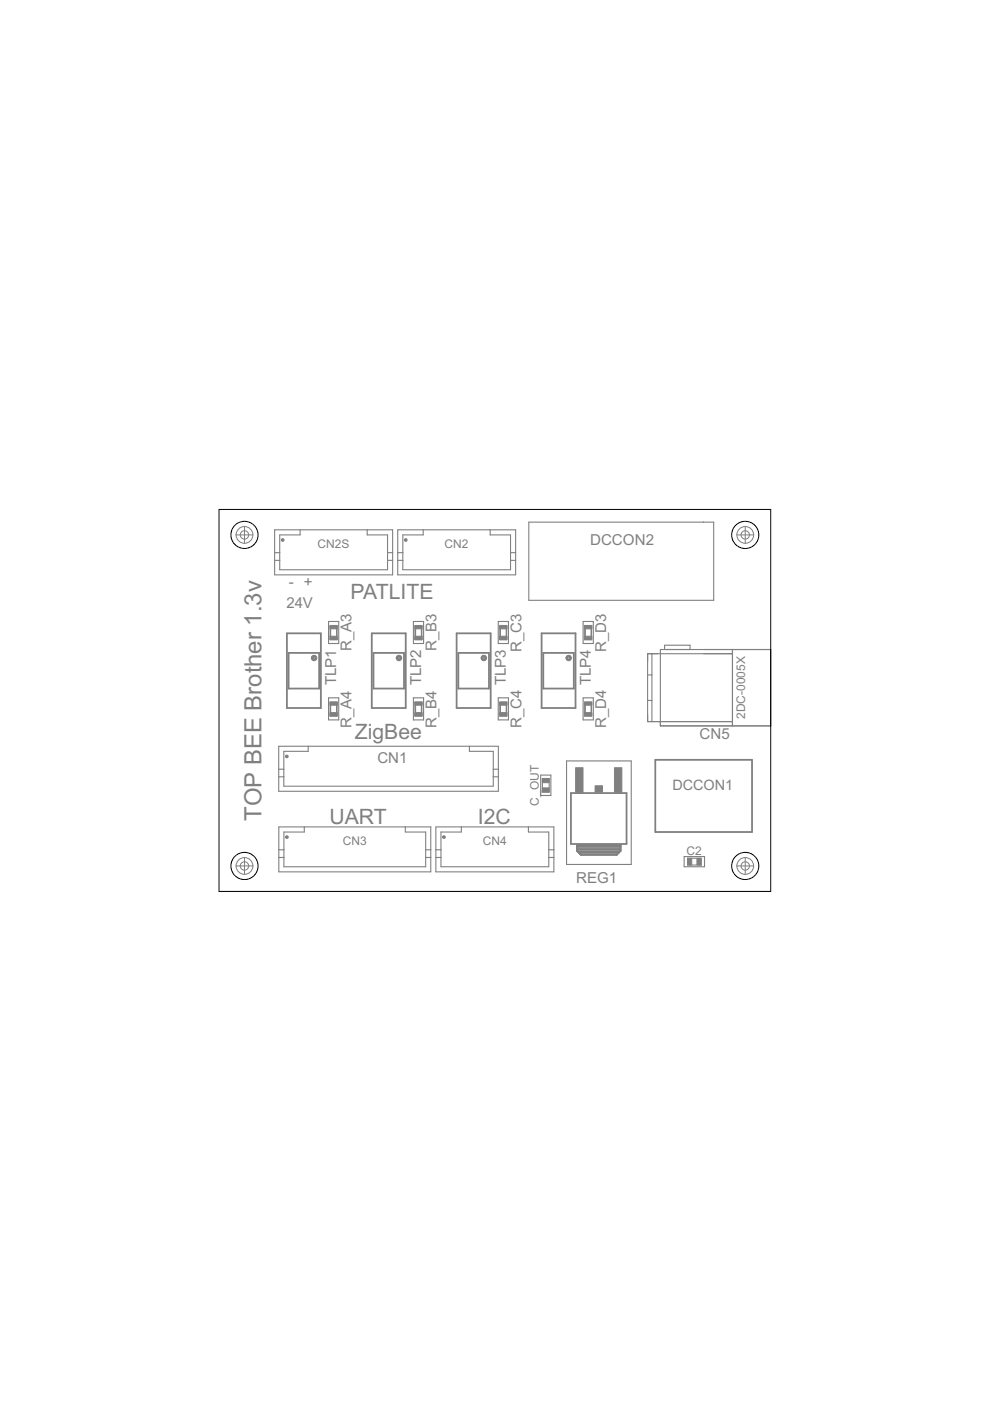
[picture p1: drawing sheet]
<svg xmlns="http://www.w3.org/2000/svg" width="210mm" height="297mm" viewBox="0 0 210 297" stroke-linecap="round" stroke-linejoin="round" font-family="sans-serif">
<g fill="#808080" stroke="#808080" stroke-width=".21">
<path d="M66.2 139a.58 .58 0 0 1 .9 .2 .58 .58 0 0 1-.4 .9 .58 .58 0 0 1-.7-.6h.4a.22 .22 0 0 1 .3-.2 .22 .22 0 0 1 .1 .3 .22 .22 0 0 1-.4 0l-.4-.1z" fill-rule="evenodd"/>
<path d="M84.2 139a.58 .58 0 0 1 .9 .2 .58 .58 0 0 1-.4 .9 .58 .58 0 0 1-.7-.6h.4a.22 .22 0 0 1 .3-.2 .22 .22 0 0 1 .1 .3 .22 .22 0 0 1-.4 0l-.4-.1z" fill-rule="evenodd"/>
<path d="M102.2 139a.58 .58 0 0 1 .9 .2 .58 .58 0 0 1-.4 .9 .58 .58 0 0 1-.7-.6h.4a.22 .22 0 0 1 .3-.2 .22 .22 0 0 1 0 .3 .22 .22 0 0 1-.3 0l-.4-.1z" fill-rule="evenodd"/>
<path d="M120.2 139a.58 .58 0 0 1 .9 .2 .58 .58 0 0 1-.4 .9 .58 .58 0 0 1-.7-.6h.4a.22 .22 0 0 1 .3-.2 .22 .22 0 0 1 0 .3 .22 .22 0 0 1-.3 0l-.4-.1z" fill-rule="evenodd"/>
<path d="M85.8 114.3l.3-.1 .2 .1v.4l-.4 .1-.2-.3 .4-.1-.4 .1z" fill-rule="evenodd"/>
<path d="M60.6 177.3h.5v.4h-.5l-.1-.2 .4-.1-.4 .1z" fill-rule="evenodd"/>
<path d="M93.9 177.3h.5v.4h-.5l-.1-.2h.4h-.4z" fill-rule="evenodd"/>
<path d="M60.6 160.2h.4v.3h-.4l-.1-.1h.4h-.4z" fill-rule="evenodd"/>
<path d="M59.7 114.3l.3-.1 .2 .3v.2l-.4 .1-.2-.3h.4h-.4z" fill-rule="evenodd"/>
</g>
<path d="M60.8 134.3h7.2v15.8h-7.2zM61.2 138.4h6.5v7.6h-6.5zM78.8 134.3h7.2v15.8h-7.2zM79.2 138.4h6.5v7.6h-6.5zM96.8 134.3h7.2v15.8h-7.2zM97.2 138.4h6.5v7.6h-6.5zM114.8 134.3h7.2v15.8h-7.2zM115.2 138.4h6.5v7.6h-6.5zM121.1 168.1h11.7v10.8h-11.7zM122.3 179.1h9.3v1.3l-.9 .8h-7.6l-.8-.8zM138.9 161.1h20.5v15.3h-20.5z" fill="none" stroke="#808080" stroke-width=".38"/>
<g fill="none" stroke="#808080" stroke-width=".23">
<path d="M58.2 112.3h25v9.6h-25zM58.2 117.2h1.1M58.2 118.8h1.1M63.6 112.3v1.1h-4.3v7.4h22.9v-7.4h-4.3v-1.1M82.2 117.2h1M82.2 118.8h1M84.3 112.3h25v9.6h-25zM84.3 117.2h1.1M84.3 118.8h1.1M89.7 112.3v1.1h-4.3v7.4h22.8v-7.4h-4.3v-1.1M108.2 117.2h1.1M108.2 118.8h1.1"/>
<path d="M112.1 110.7h39.2v16.6h-39.2zM69.7 131.8h2.1v4.6h-2.1zM70 132.8h1.4v2.8h-1.4zM87.7 131.8h2.1v4.6h-2.1zM88 132.8h1.4v2.8h-1.4zM105.6 131.8h2.2v4.6h-2.2zM106 132.8h1.4v2.8h-1.4zM123.6 131.8h2.2v4.6h-2.2zM124 132.8h1.4v2.8h-1.4zM138.2 138.6v14.4M140 137.7h23.4v16.2h-23.4zM140.9 137.7v-.9h5.4v.9"/>
<path d="M155.3 138.6h-18v14.4h18M155.3 137.7v16.2M59.1 158.2h46.6v9.6h-46.6zM65.3 158.2v1.1h-5.1v7.4h44.4v-7.4h-5.1v-1.1M69.7 148h2.1v4.6h-2.1zM70 148.9h1.4v2.9h-1.4zM87.7 148h2.1v4.6h-2.1zM88 148.9h1.4v2.9h-1.4zM105.6 148h2.2v4.6h-2.2zM106 148.9h1.4v2.9h-1.4zM123.6 148h2.2v4.6h-2.2zM124 148.9h1.4v2.9h-1.4z"/>
<path d="M137.3 148.5h.9M137.3 143.1h.9M59.1 163.1h1.1M59.1 164.7h1.1M59.1 175.3h32.2v9.5h-32.2zM64.5 175.3v1.1h-4.3v7.4h30.1v-7.4h-4.4v-1.1M92.4 175.3h25v9.5h-25zM97.8 175.3v1.1h-4.3v7.4h22.9v-7.4h-4.4v-1.1M104.6 163.1h1.1M104.6 164.7h1.1M114.6 164.3h2.2v4.4h-2.2zM115 165.1h1.4v2.8h-1.4z"/>
<path d="M120.1 161.3h13.7v22h-13.7zM59.1 180.2h1.1M59.1 181.8h1.1M90.3 180.2h1M90.3 181.8h1M92.4 180.2h1.1M92.4 181.8h1.1M116.4 180.2h1M116.4 181.8h1M145.1 181.6h4.3v2.2h-4.3zM145.8 182h2.9v1.4h-2.9z"/>
</g>
<g fill="none" stroke="#808080" stroke-width=".28">
<path d="M70.1 133.3v1.6M71.4 133.3v1.6M88.1 133.3v1.6M89.4 133.3v1.6M106.1 133.3v1.6M107.4 133.3v1.6M124.1 133.3v1.6M125.3 133.3v1.6M70.1 149.5v1.6M71.4 149.5v1.6M88.1 149.5v1.6M89.4 149.5v1.6"/>
<path d="M106.1 149.5v1.6M107.4 149.5v1.6M124.1 149.5v1.6M125.3 149.5v1.6"/>
</g>
<g fill="#808080" stroke="#808080" stroke-width=".21">
<path d="M70 148.8h1.5v.7h-1.5z"/>
<path d="M70 151.1h1.5v.7h-1.5z"/>
<path d="M70 132.6h1.5v.7h-1.5z"/>
<path d="M70 134.9h1.5v.7h-1.5z"/>
<path d="M87.9 148.8h1.6v.7h-1.6z"/>
<path d="M87.9 151.1h1.6v.7h-1.6z"/>
<path d="M87.9 132.6h1.6v.7h-1.6z"/>
<path d="M87.9 134.9h1.6v.7h-1.6z"/>
<path d="M105.9 148.8h1.6v.7h-1.6z"/>
<path d="M105.9 151.1h1.6v.7h-1.6z"/>
<path d="M105.9 132.6h1.6v.7h-1.6z"/>
<path d="M105.9 134.9h1.6v.7h-1.6z"/>
<path d="M130.3 162.8h1.5v5.2h-1.5z"/>
<path d="M122 162.8h1.6v5.2h-1.6z"/>
<path d="M126.2 166.6h1.5v1.4h-1.5z"/>
<path d="M115 167h1.4v.9h-1.4z"/>
<path d="M115 165.1h1.4v.8h-1.4z"/>
<path d="M145.8 182h.9v1.4h-.9z"/>
<path d="M147.8 182h.9v1.4h-.9z"/>
<path d="M123.9 148.8h1.6v.7h-1.6z"/>
<path d="M123.9 151.1h1.6v.7h-1.6z"/>
<path d="M123.9 132.6h1.6v.7h-1.6z"/>
<path d="M123.9 134.9h1.6v.7h-1.6z"/>
</g>
<path d="M122.3 179.1h9.3v1.3l-.9 .8h-7.6l-.8-.8zM122.3 179.8h9.3M122.3 179.5h9.3M122.3 180.1h9.3M122.4 180.5h9.1M122.7 180.8h8.5M123.1 181.1h7.8" fill="none" stroke="#808080" stroke-width=".36"/>
<g fill="none" stroke="#000" stroke-width=".21">
<path d="M46.4 108h117v81h-117z"/>
<circle cx="51.8" cy="113.4" r="2.88"/>
<circle cx="158" cy="113.4" r="2.88"/>
<circle cx="51.8" cy="183.6" r="2.88"/>
<circle cx="158" cy="183.6" r="2.88"/>
</g>
<g fill="none" stroke="#808080" stroke-width=".21">
<path d="M50 113.4h3.7M51.8 111.6v3.6M156.2 113.4h3.6M158 111.6v3.6M50 183.6h3.7M51.8 181.8v3.6M156.2 183.6h3.6M158 181.8v3.6"/>
<circle cx="51.8" cy="113.4" r="1.78"/>
<circle cx="51.8" cy="113.4" r=".89"/>
<circle cx="158" cy="113.4" r="1.78"/>
<circle cx="158" cy="113.4" r=".89"/>
<circle cx="51.8" cy="183.6" r="1.78"/>
<circle cx="51.8" cy="183.6" r=".89"/>
<circle cx="158" cy="183.6" r="1.78"/>
<circle cx="158" cy="183.6" r=".89"/>
</g>
<text font-size="5.7" fill="#808080" x="55.4" y="174" transform="rotate(-90 55.4 174)">TOP BEE Brother 1.3v</text>
<g font-size="5" fill="#808080">
<text x="74.3" y="126.9">PATLITE</text>
<text x="75.2" y="156.6">ZigBee</text>
<text x="69.8" y="174.6">UART</text>
<text x="101.3" y="174.6">I2C</text>
</g>
<g font-size="3.6" fill="#808080">
<text x="125.1" y="115.5">DCCON2</text>
<text x="61.2" y="124.4">- +</text>
<text x="60.7" y="128.9">24V</text>
<text x="74.6" y="138.1" transform="rotate(-90 74.6 138.1)">R_A3</text>
<text x="92.5" y="138.1" transform="rotate(-90 92.5 138.1)">R_B3</text>
<text x="110.5" y="138.1" transform="rotate(-90 110.5 138.1)">R_C3</text>
<text x="128.5" y="138.1" transform="rotate(-90 128.5 138.1)">R_D3</text>
<text x="71.3" y="145.3" transform="rotate(-90 71.3 145.3)">TLP1</text>
<text x="89.3" y="145.3" transform="rotate(-90 89.3 145.3)">TLP2</text>
<text x="107.3" y="145.3" transform="rotate(-90 107.3 145.3)">TLP3</text>
<text x="125.3" y="145.3" transform="rotate(-90 125.3 145.3)">TLP4</text>
<text x="74.6" y="154.3" transform="rotate(-90 74.6 154.3)">R_A4</text>
<text x="92.5" y="154.3" transform="rotate(-90 92.5 154.3)">R_B4</text>
<text x="110.5" y="154.3" transform="rotate(-90 110.5 154.3)">R_C4</text>
<text x="128.5" y="154.3" transform="rotate(-90 128.5 154.3)">R_D4</text>
<text x="80" y="161.7">CN1</text>
<text x="148.3" y="156.7">CN5</text>
<text x="122.1" y="187.2">REG1</text>
</g>
<text font-size="3.4" fill="#808080" x="142.6" y="167.6">DCCON1</text>
<g font-size="2.8" fill="#808080">
<text x="67.3" y="116.1">CN2S</text>
<text x="94.3" y="116.1">CN2</text>
<text x="158" y="152.5" transform="rotate(-90 158 152.5)">2DC-0005X</text>
<text x="114.3" y="170.8" transform="rotate(-90 114.3 170.8)">C_OUT</text>
<text x="72.7" y="179.1">CN3</text>
<text x="102.4" y="179.1">CN4</text>
<text x="145.6" y="181.2">C2</text>
</g>
</svg>
